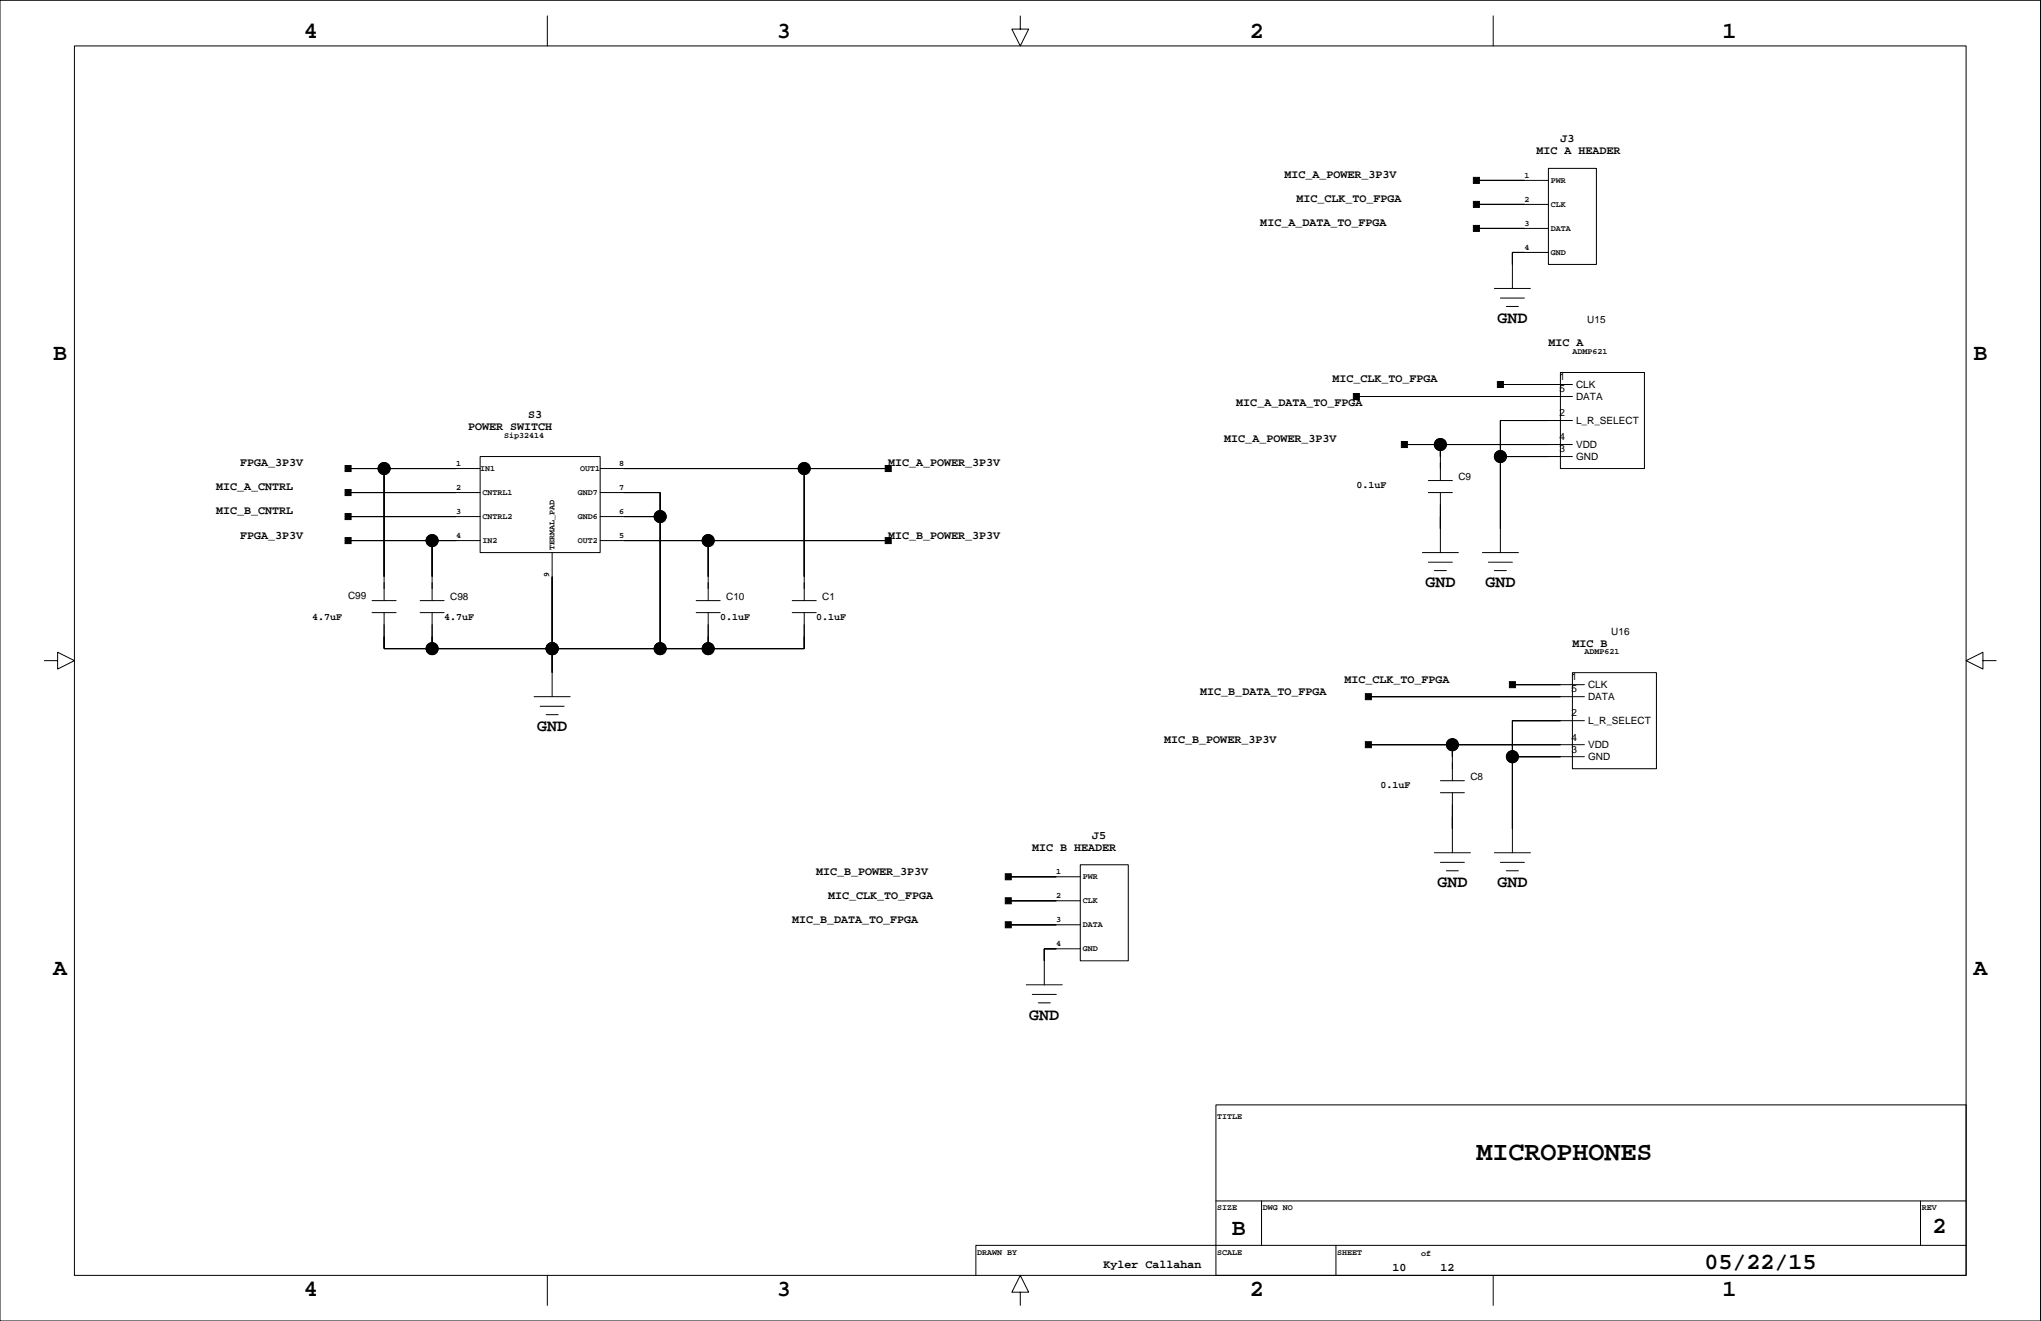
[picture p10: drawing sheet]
<svg xmlns="http://www.w3.org/2000/svg" width="432mm" height="279mm" viewBox="0 0 432 279" stroke-linecap="round" stroke-linejoin="round" font-family="sans-serif">
<g fill="none" stroke="#000" stroke-width=".21">
<path d="M0 .1h431.7v279.3h-431.7zM15.7 9.7h400.3v260.1h-400.3zM115.8 3.4v6.3M215.9 3.4v2.8h1.7l-1.7 3.5-1.8-3.5h1.8M315.9 3.4v6.3M312.3 38.2h15.3M327.6 35.6h10.1v20.3h-10.1zM312.3 43.2h15.3M312.3 48.3h15.3M327.6 53.4h-7.6v7.6M316.2 61h7.6M317.4 63h5.1"/>
<path d="M318.7 64.8h2.5M330.1 78.8h17.8v20.3h-17.8zM73.6 99.1h28M81.3 99.1v27.9M101.6 96.6h25.4v20.3h-25.4zM127 99.1h60.9M170.1 99.1v27.9M287 83.9h45.7M297.1 94h35.6M304.7 94v7.6M317.4 81.3h15.3M317.4 96.6h15.3"/>
<path d="M332.7 88.9h-15.3v28M73.6 104.2h28M73.6 109.3h28M73.6 114.3h28M91.4 114.3v12.7M116.8 116.9v30.4M127 104.2h12.7v33M127 109.3h12.7M127 114.3h60.9M149.8 114.3v12.7M300.9 116.9h7.6M302.2 104.2h5.1"/>
<path d="M302.2 118.9h5.1M302.2 101.6h5.1M304.7 104.2v12.7M313.6 116.9h7.6M314.9 118.9h5.1M9.4 139.7h2.8v-1.7l3.5 1.7-3.5 1.8v-1.8M78.7 127h5.1M78.7 129.6h5.1M81.3 129.6v7.6h88.8v-7.6M88.9 127h5.1M88.9 129.6h5.1M91.4 129.6v7.6"/>
<path d="M116.8 137.2h.1M147.3 127h5.1M147.3 129.6h5.1M149.8 129.6v7.6M167.6 127h5.1M167.6 129.6h5.1M303.5 120.7h2.5M316.2 120.7h2.5M419.5 139.7v-1.7l-3.5 1.7 3.5 1.8v-1.8h2.8M113 147.3h7.6M114.3 149.4h5.1M115.5 151.2h2.6"/>
<path d="M289.5 147.3h45.7M289.5 157.5h45.7M307.3 157.5v7.6M320 144.8h15.2M332.7 142.3h17.7v20.3h-17.7zM335.2 152.4h-15.2v28M304.7 165.1h5.1M304.7 167.7h5.1M307.3 167.7v12.7M320 160h15.2M213.3 185.4h15.2M213.3 190.5h15.2"/>
<path d="M213.3 195.6h15.2M228.5 182.9h10.2v20.3h-10.2zM303.5 180.4h7.6M304.7 182.4h5.1M306 184.2h2.5M316.2 180.4h7.6M317.4 182.4h5.1M318.7 184.2h2.5M217.1 208.3h7.6M218.4 210.3h5.1M219.7 212.1h2.5M228.5 200.7h-7.6v7.6"/>
<path d="M257.2 233.7h158.8v36.1h-158.8zM257.2 254h158.8M266.9 254v9.4M406.3 254v9.4M115.8 269.8v6.3M215.9 273.3h1.7l-1.7-3.5-1.8 3.5h1.8v2.8M282.6 263.4v6.4M315.9 269.8v6.3M416 263.4h-209.5v6.4"/>
<circle cx="81.3" cy="99.1" r="1.27"/>
<circle cx="170.1" cy="99.1" r="1.27"/>
<circle cx="304.7" cy="94" r="1.27"/>
<circle cx="317.4" cy="96.6" r="1.27"/>
<circle cx="91.4" cy="114.3" r="1.27"/>
<circle cx="139.7" cy="109.3" r="1.27"/>
<circle cx="149.8" cy="114.3" r="1.27"/>
<circle cx="91.4" cy="137.2" r="1.27"/>
<circle cx="116.8" cy="137.2" r="1.27"/>
<circle cx="139.7" cy="137.2" r="1.27"/>
<circle cx="149.8" cy="137.2" r="1.27"/>
<circle cx="307.3" cy="157.5" r="1.27"/>
<circle cx="320" cy="160" r="1.27"/>
</g>
<g fill="#000" stroke="#000" stroke-width=".21">
<path d="M311.7 37.5h1.3v1.3h-1.3z" fill-rule="evenodd"/>
<path d="M312.3 38.2h10.2z" fill-rule="evenodd"/>
<path d="M311.7 42.6h1.3v1.3h-1.3z" fill-rule="evenodd"/>
<path d="M311.7 47.7h1.3v1.2h-1.3z" fill-rule="evenodd"/>
<path d="M320 53.4v2.5z" fill-rule="evenodd"/>
<path d="M312.3 43.2h10.2z" fill-rule="evenodd"/>
<path d="M312.3 48.3h10.2z" fill-rule="evenodd"/>
<path d="M320 53.4h2.5z" fill-rule="evenodd"/>
<path d="M73 98.5h1.3v1.2h-1.3z" fill-rule="evenodd"/>
<path d="M73.6 99.1h7.7z" fill-rule="evenodd"/>
<path d="M81.3 99.1v22.9z" fill-rule="evenodd"/>
<path d="M81.3 99.1h15.2z" fill-rule="evenodd"/>
<path d="M170.1 99.1v22.9z" fill-rule="evenodd"/>
<path d="M132.1 99.1h38z" fill-rule="evenodd"/>
<path d="M187.3 98.5h1.3v1.2h-1.3z" fill-rule="evenodd"/>
<path d="M170.1 99.1h17.8z" fill-rule="evenodd"/>
<path d="M286.3 83.2h1.3v1.3h-1.3z" fill-rule="evenodd"/>
<path d="M296.5 93.4h1.2v1.3h-1.2z" fill-rule="evenodd"/>
<path d="M304.7 94v2.6z" fill-rule="evenodd"/>
<path d="M297.1 94h7.6z" fill-rule="evenodd"/>
<path d="M316.8 80.7h1.3v1.3h-1.3z" fill-rule="evenodd"/>
<path d="M317.4 96.6v15.2z" fill-rule="evenodd"/>
<path d="M317.4 88.9v7.7z" fill-rule="evenodd"/>
<path d="M304.7 94h22.9z" fill-rule="evenodd"/>
<path d="M317.4 96.6h10.2z" fill-rule="evenodd"/>
<path d="M317.4 88.9h10.2z" fill-rule="evenodd"/>
<path d="M287 83.9h40.6z" fill-rule="evenodd"/>
<path d="M317.4 81.3h10.2z" fill-rule="evenodd"/>
<path d="M73 103.5h1.3v1.3h-1.3z" fill-rule="evenodd"/>
<path d="M73 108.6h1.3v1.3h-1.3z" fill-rule="evenodd"/>
<path d="M73 113.7h1.3v1.3h-1.3z" fill-rule="evenodd"/>
<path d="M91.4 114.3v7.7z" fill-rule="evenodd"/>
<path d="M73.6 114.3h17.8z" fill-rule="evenodd"/>
<path d="M73.6 104.2h22.9z" fill-rule="evenodd"/>
<path d="M73.6 109.3h22.9z" fill-rule="evenodd"/>
<path d="M91.4 114.3h5.1z" fill-rule="evenodd"/>
<path d="M132.1 104.2h7.6z" fill-rule="evenodd"/>
<path d="M139.7 104.2v5.1z" fill-rule="evenodd"/>
<path d="M139.7 109.3v27.9z" fill-rule="evenodd"/>
<path d="M132.1 109.3h7.6z" fill-rule="evenodd"/>
<path d="M132.1 114.3h17.7z" fill-rule="evenodd"/>
<path d="M149.8 114.3v7.7z" fill-rule="evenodd"/>
<path d="M187.3 113.7h1.3v1.3h-1.3z" fill-rule="evenodd"/>
<path d="M149.8 114.3h38.1z" fill-rule="evenodd"/>
<path d="M304.7 109.3v2.5z" fill-rule="evenodd"/>
<path d="M81.3 134.7v2.5z" fill-rule="evenodd"/>
<path d="M91.4 134.7v2.5z" fill-rule="evenodd"/>
<path d="M81.3 137.2h10.1z" fill-rule="evenodd"/>
<path d="M116.8 137.2v5.1z" fill-rule="evenodd"/>
<path d="M116.8 122v15.2z" fill-rule="evenodd"/>
<path d="M91.4 137.2h25.4z" fill-rule="evenodd"/>
<path d="M116.8 137.2h22.9z" fill-rule="evenodd"/>
<path d="M149.8 134.7v2.5z" fill-rule="evenodd"/>
<path d="M139.7 137.2h10.1z" fill-rule="evenodd"/>
<path d="M170.1 134.7v2.5z" fill-rule="evenodd"/>
<path d="M149.8 137.2h20.3z" fill-rule="evenodd"/>
<path d="M288.9 146.7h1.2v1.3h-1.2z" fill-rule="evenodd"/>
<path d="M288.9 156.9h1.2v1.2h-1.2z" fill-rule="evenodd"/>
<path d="M289.5 157.5h17.8z" fill-rule="evenodd"/>
<path d="M307.3 157.5v2.5z" fill-rule="evenodd"/>
<path d="M319.3 144.2h1.3v1.2h-1.3z" fill-rule="evenodd"/>
<path d="M320 152.4v7.6z" fill-rule="evenodd"/>
<path d="M320 152.4h10.1z" fill-rule="evenodd"/>
<path d="M289.5 147.3h40.6z" fill-rule="evenodd"/>
<path d="M320 144.8h10.1z" fill-rule="evenodd"/>
<path d="M307.3 157.5h22.8z" fill-rule="evenodd"/>
<path d="M307.3 172.7v2.6z" fill-rule="evenodd"/>
<path d="M320 160v15.3z" fill-rule="evenodd"/>
<path d="M320 160h10.1z" fill-rule="evenodd"/>
<path d="M212.7 184.8h1.2v1.3h-1.2z" fill-rule="evenodd"/>
<path d="M212.7 189.9h1.2v1.3h-1.2z" fill-rule="evenodd"/>
<path d="M212.7 195h1.2v1.2h-1.2z" fill-rule="evenodd"/>
<path d="M213.3 185.4h10.2z" fill-rule="evenodd"/>
<path d="M213.3 190.5h10.2z" fill-rule="evenodd"/>
<path d="M213.3 195.6h10.2z" fill-rule="evenodd"/>
<path d="M220.9 200.7v2.5z" fill-rule="evenodd"/>
<path d="M220.9 200.7h2.6z" fill-rule="evenodd"/>
<circle cx="81.3" cy="99.1" r="1.27"/>
<circle cx="170.1" cy="99.1" r="1.27"/>
<circle cx="304.7" cy="94" r="1.27"/>
<circle cx="317.4" cy="96.6" r="1.27"/>
<circle cx="91.4" cy="114.3" r="1.27"/>
<circle cx="139.7" cy="109.3" r="1.27"/>
<circle cx="149.8" cy="114.3" r="1.27"/>
<circle cx="91.4" cy="137.2" r="1.27"/>
<circle cx="116.8" cy="137.2" r="1.27"/>
<circle cx="139.7" cy="137.2" r="1.27"/>
<circle cx="149.8" cy="137.2" r="1.27"/>
<circle cx="307.3" cy="157.5" r="1.27"/>
<circle cx="320" cy="160" r="1.27"/>
</g>
<text font-size="5.6" x="312.3" y="245.4">MICROPHONES</text>
<g font-size="4.9">
<text x="64.3" y="8.1">4</text>
<text x="164.3" y="8.1">3</text>
<text x="264.4" y="8.1">2</text>
<text x="364.4" y="8.1">1</text>
<text x="11.2" y="76.1">B</text>
<text x="417.5" y="76.1">B</text>
<text x="11.2" y="206.1">A</text>
<text x="417.5" y="206.1">A</text>
<text x="260.6" y="261.2">B</text>
<text x="408.8" y="260.7">2</text>
<text x="360.6" y="268.4">05/22/15</text>
<text x="64.3" y="274.2">4</text>
<text x="164.3" y="274.2">3</text>
<text x="264.4" y="274.2">2</text>
<text x="364.4" y="274.2">1</text>
</g>
<g font-size="3.5">
<text x="316.8" y="68.3">GND</text>
<text x="301.6" y="124.2">GND</text>
<text x="314.3" y="124.2">GND</text>
<text x="113.6" y="154.7">GND</text>
<text x="304.1" y="187.7">GND</text>
<text x="316.8" y="187.7">GND</text>
<text x="217.8" y="215.6">GND</text>
</g>
<g font-size="2.5">
<text x="325" y="32.6">MIC A HEADER</text>
<text x="330.1" y="30.1">J3</text>
<text x="271.7" y="37.7">MIC_A_POWER_3P3V</text>
<text x="266.6" y="47.9">MIC_A_DATA_TO_FPGA</text>
<text x="274.3" y="42.8">MIC_CLK_TO_FPGA</text>
<text x="327.6" y="73.3">MIC A</text>
<text x="281.9" y="80.9">MIC_CLK_TO_FPGA</text>
<text x="111.7" y="88.5">S3</text>
<text x="261.6" y="86">MIC_A_DATA_TO_FPGA</text>
<text x="99" y="91">POWER SWITCH</text>
<text x="259" y="93.6">MIC_A_POWER_3P3V</text>
<text x="50.8" y="98.7">FPGA_3P3V</text>
<text x="187.9" y="98.7">MIC_A_POWER_3P3V</text>
<text x="45.7" y="103.7">MIC_A_CNTRL</text>
<text x="45.7" y="108.8">MIC_B_CNTRL</text>
<text x="50.8" y="113.9">FPGA_3P3V</text>
<text x="187.9" y="113.9">MIC_B_POWER_3P3V</text>
<text x="332.7" y="136.8">MIC B</text>
<text x="253.9" y="146.9">MIC_B_DATA_TO_FPGA</text>
<text x="284.4" y="144.4">MIC_CLK_TO_FPGA</text>
<text x="246.3" y="157.1">MIC_B_POWER_3P3V</text>
<text x="218.4" y="179.9">MIC B HEADER</text>
<text x="231.1" y="177.4">J5</text>
<text x="172.7" y="185">MIC_B_POWER_3P3V</text>
<text x="175.2" y="190.1">MIC_CLK_TO_FPGA</text>
<text x="167.6" y="195.2">MIC_B_DATA_TO_FPGA</text>
<text x="233.5" y="268.2">Kyler Callahan</text>
<text x="294.6" y="268.8">10</text>
<text x="304.7" y="268.8">12</text>
</g>
<g font-size="2.1">
<text x="335.8" y="68.3">U15</text>
<text x="330" y="83">5</text>
<text x="330" y="80.4">1</text>
<text x="333.4" y="82.1">CLK</text>
<text x="330" y="88.1">2</text>
<text x="333.4" y="89.7">L_R_SELECT</text>
<text x="333.4" y="84.6">DATA</text>
<text x="330" y="93.1">4</text>
<text x="330" y="95.7">3</text>
<text x="333.4" y="94.8">VDD</text>
<text x="308.5" y="101.5">C9</text>
<text x="333.4" y="97.3">GND</text>
<text x="287" y="103.1">0.1uF</text>
<text x="66" y="131.1">4.7uF</text>
<text x="73.6" y="126.7">C99</text>
<text x="94" y="131.1">4.7uF</text>
<text x="95.2" y="126.9">C98</text>
<text x="152.4" y="131.1">0.1uF</text>
<text x="153.6" y="126.9">C10</text>
<text x="172.7" y="131.1">0.1uF</text>
<text x="174" y="126.9">C1</text>
<text x="340.9" y="134.3">U16</text>
<text x="332.5" y="143.9">1</text>
<text x="332.5" y="146.5">5</text>
<text x="336" y="145.6">CLK</text>
<text x="336" y="148.1">DATA</text>
<text x="332.5" y="151.5">2</text>
<text x="336" y="153.2">L_R_SELECT</text>
<text x="332.5" y="159.2">3</text>
<text x="332.5" y="156.6">4</text>
<text x="336" y="160.8">GND</text>
<text x="336" y="158.3">VDD</text>
<text x="292" y="166.6">0.1uF</text>
<text x="311.1" y="165">C8</text>
</g>
<g font-size="1.8">
<text x="322.5" y="37.6">1</text>
<text x="328.1" y="38.7">PWR</text>
<text x="322.5" y="47.7">3</text>
<text x="322.5" y="42.7">2</text>
<text x="328.1" y="43.7">CLK</text>
<text x="322.5" y="52.8">4</text>
<text x="328.1" y="48.8">DATA</text>
<text x="328.1" y="53.9">GND</text>
<text x="332.7" y="74.9">ADMP621</text>
<text x="106.7" y="92.7">Sip32414</text>
<text x="96.5" y="98.5">1</text>
<text x="101.6" y="99.6">IN1</text>
<text x="122.7" y="99.6">OUT1</text>
<text x="131" y="98.5">8</text>
<text x="96.5" y="103.6">2</text>
<text x="102.1" y="104.7">CNTRL1</text>
<text x="122.2" y="104.7">GND7</text>
<text x="131" y="103.6">7</text>
<text x="96.5" y="113.8">4</text>
<text x="96.5" y="108.7">3</text>
<text x="102.1" y="109.8">CNTRL2</text>
<text x="122.2" y="109.8">GND6</text>
<text x="131" y="113.8">5</text>
<text x="131" y="108.7">6</text>
<text x="102.1" y="114.8">IN2</text>
<text x="117.3" y="116.4" transform="rotate(-90 117.3 116.4)">TERMAL_PAD</text>
<text x="122.2" y="114.8">OUT2</text>
<text x="116.2" y="122" transform="rotate(-90 116.2 122)">9</text>
<text x="335.2" y="138.4">ADMP621</text>
<text x="223.5" y="184.9">1</text>
<text x="229.1" y="185.9">PWR</text>
<text x="223.5" y="190">2</text>
<text x="229.1" y="191">CLK</text>
<text x="223.5" y="195">3</text>
<text x="229.1" y="196.1">DATA</text>
<text x="223.5" y="200.1">4</text>
<text x="229.1" y="201.2">GND</text>
<text x="257.5" y="236.7">TITLE</text>
<text x="257.5" y="256">SIZE</text>
<text x="267.1" y="256">DWG NO</text>
<text x="406.6" y="256">REV</text>
<text x="206.7" y="265.4">DRAWN BY</text>
<text x="257.5" y="265.4">SCALE</text>
<text x="282.9" y="265.4">SHEET</text>
<text x="300.7" y="265.6">of</text>
</g>
</svg>
